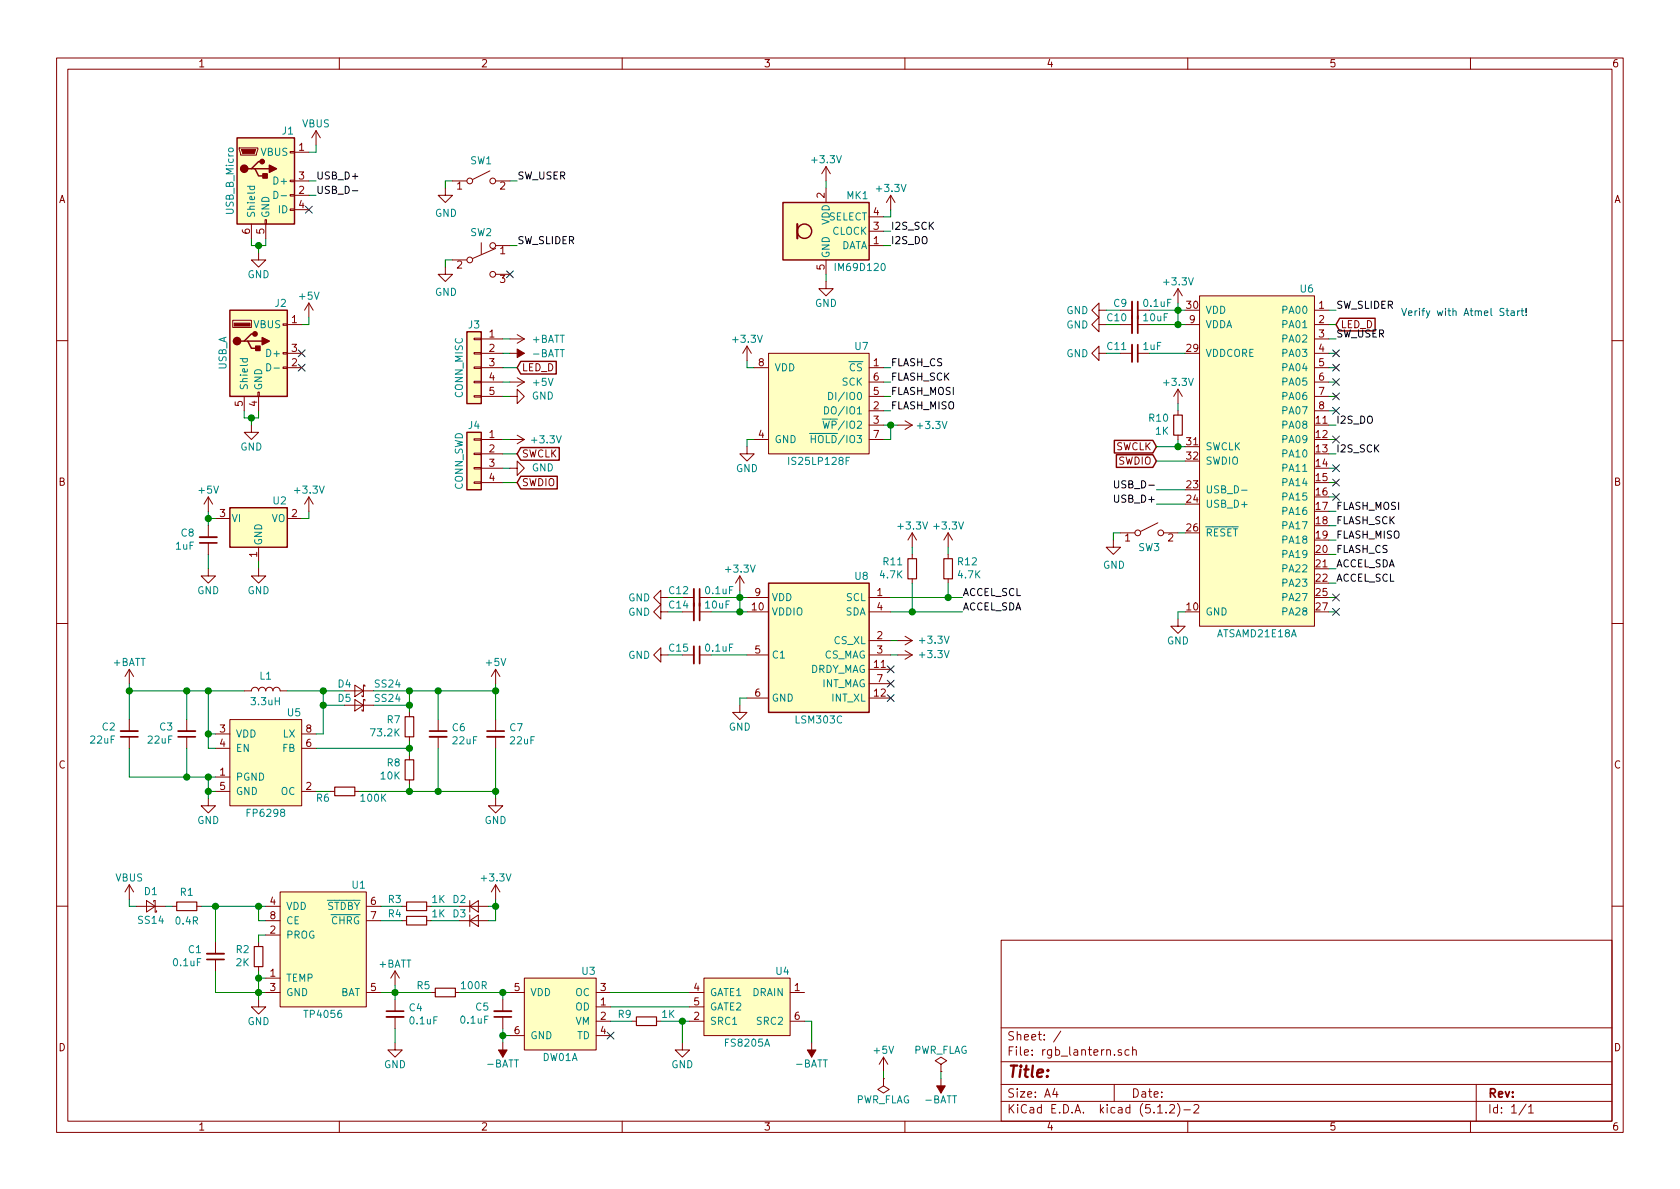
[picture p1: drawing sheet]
EESchema Schematic File Version 4
LIBS:rgb_lantern-cache
EELAYER 29 0
EELAYER END
$Descr A4 11693 8268
encoding utf-8
Sheet 1 1
Title ""
Date ""
Rev ""
Comp ""
Comment1 ""
Comment2 ""
Comment3 ""
Comment4 ""
$EndDescr
$Comp
L power:-BATT #PWR0121
U 1 1
P 6550 7500
F 0 "#PWR0121" H 6550 7350 50  0001 C CNN
F 1 "-BATT" H 6550 7650 50  0000 C CNN
F 2 "" H 6550 7500 50  0001 C CNN
F 3 "" H 6550 7500 50  0001 C CNN
	1    6550 7500
	-1   0    0    1   
$EndComp
Wire Wire Line
	6550 7500 6550 7450
$Comp
L power:PWR_FLAG #FLG0101
U 1 1
P 6550 7450
F 0 "#FLG0101" H 6550 7525 50  0001 C CNN
F 1 "PWR_FLAG" H 6550 7600 50  0000 C CNN
F 2 "" H 6550 7450 50  0001 C CNN
F 3 "~" H 6550 7450 50  0001 C CNN
	1    6550 7450
	1    0    0    -1  
$EndComp
$Comp
L power:+5V #PWR0122
U 1 1
P 6150 7450
F 0 "#PWR0122" H 6150 7300 50  0001 C CNN
F 1 "+5V" H 6150 7600 50  0000 C CNN
F 2 "" H 6150 7450 50  0001 C CNN
F 3 "" H 6150 7450 50  0001 C CNN
	1    6150 7450
	1    0    0    -1  
$EndComp
Wire Wire Line
	6150 7450 6150 7500
$Comp
L power:PWR_FLAG #FLG0102
U 1 1
P 6150 7500
F 0 "#FLG0102" H 6150 7575 50  0001 C CNN
F 1 "PWR_FLAG" H 6150 7650 50  0000 C CNN
F 2 "" H 6150 7500 50  0001 C CNN
F 3 "~" H 6150 7500 50  0001 C CNN
	1    6150 7500
	-1   0    0    1   
$EndComp
$Comp
L Battery_Management_Extra:FP6298 U5
U 1 1
P 1850 5300
F 0 "U5" H 2100 5650 50  0000 R CNN
F 1 "FP6298" H 1850 4950 50  0000 C CNN
F 2 "Package_SO_Extra:SOP-8-1EP_3.76x4.96mm_P1.27mm_EP2.97x2.18mm" H 1850 4850 50  0001 C CNN
F 3 "https://datasheet.lcsc.com/szlcsc/Feeling-Tech-FP6298XR-G1_C88319.pdf" H 2600 4400 50  0001 C CNN
	1    1850 5300
	1    0    0    -1  
$EndComp
Wire Wire Line
	1500 5100 1450 5100
$Comp
L power:+BATT #PWR0116
U 1 1
P 900 4750
F 0 "#PWR0116" H 900 4600 50  0001 C CNN
F 1 "+BATT" H 900 4900 50  0000 C CNN
F 2 "" H 900 4750 50  0001 C CNN
F 3 "" H 900 4750 50  0001 C CNN
	1    900  4750
	1    0    0    -1  
$EndComp
Wire Wire Line
	1500 5200 1450 5200
Wire Wire Line
	1450 5200 1450 5100
Connection ~ 1450 5100
Wire Wire Line
	2200 5500 2300 5500
$Comp
L Device:R_Small R6
U 1 1
P 2400 5500
F 0 "R6" V 2350 5400 50  0000 R CNN
F 1 "100K" V 2350 5600 50  0000 L CNN
F 2 "Resistor_SMD:R_0603_1608Metric" H 2400 5500 50  0001 C CNN
F 3 "~" H 2400 5500 50  0001 C CNN
	1    2400 5500
	0    1    -1   0   
$EndComp
Wire Wire Line
	3450 5500 3450 5550
$Comp
L power:GND #PWR0117
U 1 1
P 3450 5550
F 0 "#PWR0117" H 3450 5300 50  0001 C CNN
F 1 "GND" H 3450 5400 50  0000 C CNN
F 2 "" H 3450 5550 50  0001 C CNN
F 3 "" H 3450 5550 50  0001 C CNN
	1    3450 5550
	1    0    0    -1  
$EndComp
Wire Wire Line
	1450 4800 1450 5100
Wire Wire Line
	2200 5100 2250 5100
Wire Wire Line
	2250 5100 2250 4900
$Comp
L Device:L L1
U 1 1
P 1850 4800
F 0 "L1" V 1950 4800 50  0000 C CNN
F 1 "3.3uH" V 1800 4800 50  0000 C BNN
F 2 "Inductor_SMD:L_Bourns-SRN6028" H 1850 4800 50  0001 C CNN
F 3 "~" H 1850 4800 50  0001 C CNN
	1    1850 4800
	0    -1   -1   0   
$EndComp
Wire Wire Line
	1450 4800 1700 4800
Wire Wire Line
	2000 4800 2250 4800
Wire Wire Line
	1450 4800 1300 4800
Wire Wire Line
	900  4800 900  4750
Connection ~ 1450 4800
Wire Wire Line
	900  4800 900  5000
Connection ~ 900  4800
$Comp
L Device:C_Small C2
U 1 1
P 900 5100
F 0 "C2" H 809 5054 50  0000 R CNN
F 1 "22uF" H 809 5145 50  0000 R CNN
F 2 "Capacitor_SMD:C_0603_1608Metric" H 900 5100 50  0001 C CNN
F 3 "~" H 900 5100 50  0001 C CNN
	1    900  5100
	1    0    0    1   
$EndComp
$Comp
L Device:C_Small C3
U 1 1
P 1300 5100
F 0 "C3" H 1209 5054 50  0000 R CNN
F 1 "22uF" H 1209 5145 50  0000 R CNN
F 2 "Capacitor_SMD:C_0603_1608Metric" H 1300 5100 50  0001 C CNN
F 3 "~" H 1300 5100 50  0001 C CNN
	1    1300 5100
	1    0    0    1   
$EndComp
Wire Wire Line
	1300 5000 1300 4800
Connection ~ 1300 4800
Wire Wire Line
	1300 4800 900  4800
Wire Wire Line
	2250 4800 2400 4800
Connection ~ 2250 4800
$Comp
L Device:D_Schottky_Small D4
U 1 1
P 2500 4800
F 0 "D4" H 2550 4850 50  0000 L CNN
F 1 "SS24" H 2400 4850 50  0000 R CNN
F 2 "Diode_SMD:D_SMA" V 2500 4800 50  0001 C CNN
F 3 "~" V 2500 4800 50  0001 C CNN
	1    2500 4800
	-1   0    0    -1  
$EndComp
Wire Wire Line
	2400 4900 2250 4900
Connection ~ 2250 4900
Wire Wire Line
	2250 4900 2250 4800
Wire Wire Line
	2600 4800 2850 4800
Wire Wire Line
	2600 4900 2850 4900
Wire Wire Line
	2850 4800 2850 4900
Wire Wire Line
	2850 4900 2850 4950
Connection ~ 2850 4900
$Comp
L Device:R_Small R7
U 1 1
P 2850 5050
F 0 "R7" H 2792 5004 50  0000 R CNN
F 1 "73.2K" H 2792 5095 50  0000 R CNN
F 2 "Resistor_SMD:R_0603_1608Metric" H 2850 5050 50  0001 C CNN
F 3 "~" H 2850 5050 50  0001 C CNN
	1    2850 5050
	1    0    0    1   
$EndComp
Wire Wire Line
	2850 5150 2850 5200
$Comp
L Device:R_Small R8
U 1 1
P 2850 5350
F 0 "R8" H 2792 5304 50  0000 R CNN
F 1 "10K" H 2792 5395 50  0000 R CNN
F 2 "Resistor_SMD:R_0603_1608Metric" H 2850 5350 50  0001 C CNN
F 3 "~" H 2850 5350 50  0001 C CNN
	1    2850 5350
	1    0    0    1   
$EndComp
Wire Wire Line
	2850 5450 2850 5500
Wire Wire Line
	2850 5200 2200 5200
Connection ~ 2850 5200
Wire Wire Line
	2850 5200 2850 5250
Connection ~ 1300 5400
Wire Wire Line
	900  5400 1300 5400
Connection ~ 1450 5400
Wire Wire Line
	1300 5400 1450 5400
$Comp
L power:GND #PWR0118
U 1 1
P 1450 5550
F 0 "#PWR0118" H 1450 5300 50  0001 C CNN
F 1 "GND" H 1450 5400 50  0000 C CNN
F 2 "" H 1450 5550 50  0001 C CNN
F 3 "" H 1450 5550 50  0001 C CNN
	1    1450 5550
	1    0    0    -1  
$EndComp
Connection ~ 1450 5500
Wire Wire Line
	1450 5500 1450 5550
Wire Wire Line
	1450 5500 1500 5500
Wire Wire Line
	1450 5400 1450 5500
Wire Wire Line
	1500 5400 1450 5400
Wire Wire Line
	1300 5200 1300 5400
Wire Wire Line
	900  5200 900  5400
Connection ~ 2850 5500
Wire Wire Line
	2500 5500 2850 5500
Wire Wire Line
	2850 4800 3050 4800
Connection ~ 2850 4800
$Comp
L Device:C_Small C6
U 1 1
P 3050 5100
F 0 "C6" H 3142 5146 50  0000 L CNN
F 1 "22uF" H 3142 5055 50  0000 L CNN
F 2 "Capacitor_SMD:C_0603_1608Metric" H 3050 5100 50  0001 C CNN
F 3 "~" H 3050 5100 50  0001 C CNN
	1    3050 5100
	1    0    0    -1  
$EndComp
$Comp
L Device:C_Small C7
U 1 1
P 3450 5100
F 0 "C7" H 3542 5146 50  0000 L CNN
F 1 "22uF" H 3542 5055 50  0000 L CNN
F 2 "Capacitor_SMD:C_0603_1608Metric" H 3450 5100 50  0001 C CNN
F 3 "~" H 3450 5100 50  0001 C CNN
	1    3450 5100
	1    0    0    -1  
$EndComp
Wire Wire Line
	3050 4800 3050 5000
Wire Wire Line
	3050 4800 3450 4800
Wire Wire Line
	3450 4800 3450 5000
Connection ~ 3050 4800
Wire Wire Line
	3050 5200 3050 5500
Wire Wire Line
	3050 5500 2850 5500
Wire Wire Line
	3450 5200 3450 5500
Wire Wire Line
	3450 5500 3050 5500
Connection ~ 3050 5500
Wire Wire Line
	3450 4800 3450 4750
Connection ~ 3450 4800
$Comp
L power:+5V #PWR0119
U 1 1
P 3450 4750
F 0 "#PWR0119" H 3450 4600 50  0001 C CNN
F 1 "+5V" H 3450 4900 50  0000 C CNN
F 2 "" H 3450 4750 50  0001 C CNN
F 3 "" H 3450 4750 50  0001 C CNN
	1    3450 4750
	1    0    0    -1  
$EndComp
$Comp
L Device:D_Schottky_Small D5
U 1 1
P 2500 4900
F 0 "D5" H 2550 4950 50  0000 L CNN
F 1 "SS24" H 2400 4950 50  0000 R CNN
F 2 "Diode_SMD:D_SMA" V 2500 4900 50  0001 C CNN
F 3 "~" V 2500 4900 50  0001 C CNN
	1    2500 4900
	-1   0    0    -1  
$EndComp
Connection ~ 3450 5500
Wire Wire Line
	5650 7100 5650 7250
$Comp
L power:-BATT #PWR0115
U 1 1
P 5650 7250
F 0 "#PWR0115" H 5650 7100 50  0001 C CNN
F 1 "-BATT" H 5650 7400 50  0000 C CNN
F 2 "" H 5650 7250 50  0001 C CNN
F 3 "" H 5650 7250 50  0001 C CNN
	1    5650 7250
	-1   0    0    1   
$EndComp
Wire Wire Line
	5600 7100 5650 7100
$Comp
L power:GND #PWR0114
U 1 1
P 4750 7250
F 0 "#PWR0114" H 4750 7000 50  0001 C CNN
F 1 "GND" H 4750 7100 50  0000 C CNN
F 2 "" H 4750 7250 50  0001 C CNN
F 3 "" H 4750 7250 50  0001 C CNN
	1    4750 7250
	1    0    0    -1  
$EndComp
Wire Wire Line
	4750 7100 4800 7100
Connection ~ 4750 7100
Wire Wire Line
	4750 7100 4750 7250
$Comp
L Battery_Management_Extra:DW01A U3
U 1 1
P 3900 7050
F 0 "U3" H 4150 7350 50  0000 R CNN
F 1 "DW01A" H 3900 6750 50  0000 C CNN
F 2 "Package_TO_SOT_SMD:SOT-23-6" H 3900 7050 50  0001 C CNN
F 3 "https://datasheet.lcsc.com/szlcsc/1901091236_PUOLOP-DW01A_C351410.pdf" H 3900 7050 50  0001 C CNN
	1    3900 7050
	1    0    0    -1  
$EndComp
$Comp
L Device:R_Small R5
U 1 1
P 3100 6900
F 0 "R5" V 3050 6800 50  0000 R CNN
F 1 "100R" V 3050 7000 50  0000 L CNN
F 2 "Resistor_SMD:R_0603_1608Metric" H 3100 6900 50  0001 C CNN
F 3 "~" H 3100 6900 50  0001 C CNN
	1    3100 6900
	0    1    1    0   
$EndComp
Wire Wire Line
	3200 6900 3500 6900
Wire Wire Line
	3500 6900 3500 6950
Connection ~ 3500 6900
Wire Wire Line
	3500 6900 3550 6900
Wire Wire Line
	3550 7200 3500 7200
Wire Wire Line
	3500 7200 3500 7250
$Comp
L power:-BATT #PWR0113
U 1 1
P 3500 7250
F 0 "#PWR0113" H 3500 7100 50  0001 C CNN
F 1 "-BATT" H 3500 7400 50  0000 C CNN
F 2 "" H 3500 7250 50  0001 C CNN
F 3 "" H 3500 7250 50  0001 C CNN
	1    3500 7250
	-1   0    0    1   
$EndComp
Wire Wire Line
	3500 7200 3500 7150
Connection ~ 3500 7200
$Comp
L Device:C_Small C5
U 1 1
P 3500 7050
F 0 "C5" H 3409 7004 50  0000 R CNN
F 1 "0.1uF" H 3409 7095 50  0000 R CNN
F 2 "Capacitor_SMD:C_0603_1608Metric" H 3500 7050 50  0001 C CNN
F 3 "~" H 3500 7050 50  0001 C CNN
	1    3500 7050
	1    0    0    1   
$EndComp
$Comp
L Device:R_Small R9
U 1 1
P 4500 7100
F 0 "R9" V 4450 7000 50  0000 R CNN
F 1 "1K" V 4450 7200 50  0000 L CNN
F 2 "Resistor_SMD:R_0603_1608Metric" H 4500 7100 50  0001 C CNN
F 3 "~" H 4500 7100 50  0001 C CNN
	1    4500 7100
	0    1    1    0   
$EndComp
Wire Wire Line
	4250 7100 4400 7100
Wire Wire Line
	4600 7100 4750 7100
NoConn ~ 4250 7200
Wire Wire Line
	4250 6900 4800 6900
Wire Wire Line
	4250 7000 4800 7000
Wire Wire Line
	2750 6900 3000 6900
$Comp
L power:GND #PWR0112
U 1 1
P 2750 7250
F 0 "#PWR0112" H 2750 7000 50  0001 C CNN
F 1 "GND" H 2750 7100 50  0000 C CNN
F 2 "" H 2750 7250 50  0001 C CNN
F 3 "" H 2750 7250 50  0001 C CNN
	1    2750 7250
	1    0    0    -1  
$EndComp
Wire Wire Line
	2750 7150 2750 7250
$Comp
L Device:C_Small C4
U 1 1
P 2750 7050
F 0 "C4" H 2842 7096 50  0000 L CNN
F 1 "0.1uF" H 2842 7005 50  0000 L CNN
F 2 "Capacitor_SMD:C_0603_1608Metric" H 2750 7050 50  0001 C CNN
F 3 "~" H 2750 7050 50  0001 C CNN
	1    2750 7050
	1    0    0    -1  
$EndComp
Wire Wire Line
	2750 6900 2750 6950
Wire Wire Line
	1500 6900 1500 6750
Wire Wire Line
	1800 6900 1500 6900
Wire Wire Line
	1500 6300 1500 6550
$Comp
L Device:C_Small C1
U 1 1
P 1500 6650
F 0 "C1" H 1409 6604 50  0000 R CNN
F 1 "0.1uF" H 1409 6695 50  0000 R CNN
F 2 "Capacitor_SMD:C_0603_1608Metric" H 1500 6650 50  0001 C CNN
F 3 "~" H 1500 6650 50  0001 C CNN
	1    1500 6650
	1    0    0    1   
$EndComp
Wire Wire Line
	1500 6300 1400 6300
Connection ~ 1500 6300
$Comp
L power:+BATT #PWR0111
U 1 1
P 2750 6850
F 0 "#PWR0111" H 2750 6700 50  0001 C CNN
F 1 "+BATT" H 2750 7000 50  0000 C CNN
F 2 "" H 2750 6850 50  0001 C CNN
F 3 "" H 2750 6850 50  0001 C CNN
	1    2750 6850
	1    0    0    -1  
$EndComp
Connection ~ 2750 6900
Wire Wire Line
	2750 6900 2750 6850
Wire Wire Line
	2650 6900 2750 6900
$Comp
L Device:R_Small R3
U 1 1
P 2900 6300
F 0 "R3" V 2850 6200 50  0000 R CNN
F 1 "1K" V 2850 6400 50  0000 L CNN
F 2 "Resistor_SMD:R_0603_1608Metric" H 2900 6300 50  0001 C CNN
F 3 "~" H 2900 6300 50  0001 C CNN
	1    2900 6300
	0    1    1    0   
$EndComp
$Comp
L Device:R_Small R4
U 1 1
P 2900 6400
F 0 "R4" V 2850 6300 50  0000 R CNN
F 1 "1K" V 2850 6500 50  0000 L CNN
F 2 "Resistor_SMD:R_0603_1608Metric" H 2900 6400 50  0001 C CNN
F 3 "~" H 2900 6400 50  0001 C CNN
	1    2900 6400
	0    1    1    0   
$EndComp
Wire Wire Line
	3000 6400 3200 6400
$Comp
L Device:D_Small D3
U 1 1
P 3300 6400
F 0 "D3" H 3250 6450 50  0000 R CNN
F 1 "D_CHRG" H 3300 6514 50  0001 C CNN
F 2 "LED_SMD:LED_0603_1608Metric" V 3300 6400 50  0001 C CNN
F 3 "~" V 3300 6400 50  0001 C CNN
	1    3300 6400
	1    0    0    -1  
$EndComp
Wire Wire Line
	3000 6300 3200 6300
$Comp
L Device:D_Small D2
U 1 1
P 3300 6300
F 0 "D2" H 3250 6350 50  0000 R CNN
F 1 "D_STDBY" H 3300 6414 50  0001 C CNN
F 2 "LED_SMD:LED_0603_1608Metric" V 3300 6300 50  0001 C CNN
F 3 "~" V 3300 6300 50  0001 C CNN
	1    3300 6300
	1    0    0    -1  
$EndComp
Wire Wire Line
	3400 6400 3450 6400
Wire Wire Line
	3450 6400 3450 6300
Wire Wire Line
	3400 6300 3450 6300
Connection ~ 3450 6300
Wire Wire Line
	3450 6300 3450 6250
Wire Wire Line
	2650 6300 2800 6300
Wire Wire Line
	2650 6400 2800 6400
Wire Wire Line
	900  6250 900  6300
Wire Wire Line
	950  6300 900  6300
$Comp
L Device:R_Small R1
U 1 1
P 1300 6300
F 0 "R1" V 1200 6300 50  0000 C CNN
F 1 "0.4R" V 1400 6300 50  0000 C CNN
F 2 "Resistor_SMD:R_0603_1608Metric" H 1300 6300 50  0001 C CNN
F 3 "~" H 1300 6300 50  0001 C CNN
	1    1300 6300
	0    1    1    0   
$EndComp
Wire Wire Line
	1150 6300 1200 6300
$Comp
L Device:D_Schottky_Small D1
U 1 1
P 1050 6300
F 0 "D1" H 1050 6200 50  0000 C CNN
F 1 "SS14" H 1050 6400 50  0000 C CNN
F 2 "Diode_SMD:D_SMA" V 1050 6300 50  0001 C CNN
F 3 "~" V 1050 6300 50  0001 C CNN
	1    1050 6300
	-1   0    0    1   
$EndComp
Connection ~ 1800 6300
Wire Wire Line
	1800 6300 1500 6300
$Comp
L power:VBUS #PWR0109
U 1 1
P 900 6250
F 0 "#PWR0109" H 900 6100 50  0001 C CNN
F 1 "VBUS" H 900 6400 50  0000 C CNN
F 2 "" H 900 6250 50  0001 C CNN
F 3 "" H 900 6250 50  0001 C CNN
	1    900  6250
	1    0    0    -1  
$EndComp
$Comp
L Device:R_Small R2
U 1 1
P 1800 6650
F 0 "R2" H 1741 6604 50  0000 R CNN
F 1 "2K" H 1741 6695 50  0000 R CNN
F 2 "Resistor_SMD:R_0603_1608Metric" H 1800 6650 50  0001 C CNN
F 3 "~" H 1800 6650 50  0001 C CNN
	1    1800 6650
	1    0    0    1   
$EndComp
Connection ~ 1800 6800
Wire Wire Line
	1800 6800 1800 6750
$Comp
L power:GND #PWR0107
U 1 1
P 1800 6950
F 0 "#PWR0107" H 1800 6700 50  0001 C CNN
F 1 "GND" H 1800 6800 50  0000 C CNN
F 2 "" H 1800 6950 50  0001 C CNN
F 3 "" H 1800 6950 50  0001 C CNN
	1    1800 6950
	1    0    0    -1  
$EndComp
Connection ~ 1800 6900
Wire Wire Line
	1800 6800 1800 6900
Wire Wire Line
	1850 6800 1800 6800
Wire Wire Line
	1800 6900 1800 6950
Wire Wire Line
	1850 6900 1800 6900
Wire Wire Line
	1800 6500 1800 6550
Wire Wire Line
	1850 6500 1800 6500
Wire Wire Line
	1800 6300 1800 6400
Wire Wire Line
	1850 6300 1800 6300
Wire Wire Line
	1800 6400 1850 6400
$Comp
L Transistor_FET_Extra:FS8205A U4
U 1 1
P 5200 7000
F 0 "U4" H 5500 7250 50  0000 R CNN
F 1 "FS8205A" H 5200 6750 50  0000 C CNN
F 2 "Package_SO:TSSOP-8_4.4x3mm_P0.65mm" H 5200 6650 50  0001 C CNN
F 3 "https://datasheet.lcsc.com/szlcsc/Fortune-Semicon-8205A_C14212.pdf" H 5250 6650 50  0001 C CNN
	1    5200 7000
	1    0    0    -1  
$EndComp
$Comp
L Battery_Management_Extra:TP4056 U1
U 1 1
P 2250 6650
F 0 "U1" H 2550 7150 50  0000 R CNN
F 1 "TP4056" H 2250 6250 50  0000 C CNN
F 2 "Package_SO_Extra:SOP-8-1EP_3.76x4.96mm_P1.27mm_EP2.97x2.18mm" H 2250 6150 50  0001 C CNN
F 3 "https://dlnmh9ip6v2uc.cloudfront.net/datasheets/Prototyping/TP4056.pdf" H 2250 6650 50  0001 C CNN
	1    2250 6650
	1    0    0    -1  
$EndComp
$Comp
L Regulator_Linear:MCP1700-3302E_SOT23 U2
U 1 1
P 1800 3600
F 0 "U2" H 2000 3725 50  0000 R CNN
F 1 "MCP1700-3302E_SOT23" H 1800 3751 50  0001 C CNN
F 2 "Package_TO_SOT_SMD:SOT-23" H 1800 3825 50  0001 C CNN
F 3 "http://ww1.microchip.com/downloads/en/DeviceDoc/20001826D.pdf" H 1800 3600 50  0001 C CNN
	1    1800 3600
	1    0    0    -1  
$EndComp
Wire Wire Line
	2100 3600 2150 3600
Wire Wire Line
	2150 3600 2150 3550
Wire Wire Line
	1500 3600 1450 3600
Wire Wire Line
	1450 3600 1450 3550
Wire Wire Line
	1800 3900 1800 3950
$Comp
L power:GND #PWR0135
U 1 1
P 1800 3950
F 0 "#PWR0135" H 1800 3700 50  0001 C CNN
F 1 "GND" H 1800 3800 50  0000 C CNN
F 2 "" H 1800 3950 50  0001 C CNN
F 3 "" H 1800 3950 50  0001 C CNN
	1    1800 3950
	1    0    0    -1  
$EndComp
Connection ~ 1450 3600
Wire Wire Line
	1450 3600 1450 3650
$Comp
L power:+3.3V #PWR0136
U 1 1
P 2150 3550
F 0 "#PWR0136" H 2150 3400 50  0001 C CNN
F 1 "+3.3V" H 2150 3700 50  0000 C CNN
F 2 "" H 2150 3550 50  0001 C CNN
F 3 "" H 2150 3550 50  0001 C CNN
	1    2150 3550
	1    0    0    -1  
$EndComp
$Comp
L power:GND #PWR0137
U 1 1
P 1450 3950
F 0 "#PWR0137" H 1450 3700 50  0001 C CNN
F 1 "GND" H 1450 3800 50  0000 C CNN
F 2 "" H 1450 3950 50  0001 C CNN
F 3 "" H 1450 3950 50  0001 C CNN
	1    1450 3950
	1    0    0    -1  
$EndComp
Wire Wire Line
	1450 3850 1450 3950
$Comp
L Device:C_Small C8
U 1 1
P 1450 3750
F 0 "C8" H 1358 3704 50  0000 R CNN
F 1 "1uF" H 1358 3795 50  0000 R CNN
F 2 "Capacitor_SMD:C_0603_1608Metric" H 1450 3750 50  0001 C CNN
F 3 "~" H 1450 3750 50  0001 C CNN
	1    1450 3750
	1    0    0    1   
$EndComp
$Comp
L power:+5V #PWR0138
U 1 1
P 1450 3550
F 0 "#PWR0138" H 1450 3400 50  0001 C CNN
F 1 "+5V" H 1450 3700 50  0000 C CNN
F 2 "" H 1450 3550 50  0001 C CNN
F 3 "" H 1450 3550 50  0001 C CNN
	1    1450 3550
	1    0    0    -1  
$EndComp
Text GLabel 9300 2250 2    50   Input ~ 0
LED_D
Text GLabel 8050 3200 0    50   Input ~ 0
SWDIO
Text GLabel 8050 3100 0    50   Input ~ 0
SWCLK
$Comp
L Connector_Generic:Conn_01x04 J4
U 1 1
P 3300 3150
F 0 "J4" H 3300 3350 50  0000 C CNN
F 1 "CONN_SWD" V 3400 3100 50  0000 C CNN
F 2 "Connector_PinSocket_2.54mm:PinSocket_1x04_P2.54mm_Vertical" H 3300 3150 50  0001 C CNN
F 3 "~" H 3300 3150 50  0001 C CNN
	1    3300 3150
	-1   0    0    -1  
$EndComp
Wire Wire Line
	3600 3350 3500 3350
Wire Wire Line
	3550 3250 3500 3250
Wire Wire Line
	3600 3150 3500 3150
Wire Wire Line
	3550 3050 3500 3050
Text GLabel 3600 3350 2    50   Input ~ 0
SWDIO
$Comp
L power:+3.3V #PWR0140
U 1 1
P 3550 3050
F 0 "#PWR0140" H 3550 2900 50  0001 C CNN
F 1 "+3.3V" V 3550 3300 50  0000 C CNN
F 2 "" H 3550 3050 50  0001 C CNN
F 3 "" H 3550 3050 50  0001 C CNN
	1    3550 3050
	0    1    1    0   
$EndComp
Text GLabel 3600 3150 2    50   Input ~ 0
SWCLK
$Comp
L power:GND #PWR0139
U 1 1
P 3550 3250
F 0 "#PWR0139" H 3550 3000 50  0001 C CNN
F 1 "GND" V 3550 3100 50  0000 R CNN
F 2 "" H 3550 3250 50  0001 C CNN
F 3 "" H 3550 3250 50  0001 C CNN
	1    3550 3250
	0    -1   -1   0   
$EndComp
Wire Wire Line
	8050 3200 8250 3200
Wire Wire Line
	8050 3100 8200 3100
Text Label 9300 3150 0    50   ~ 0
I2S_SCK
Text Label 9300 2950 0    50   ~ 0
I2S_DO
Text Label 9300 2150 0    50   ~ 0
SW_SLIDER
Text Label 9300 2350 0    50   ~ 0
SW_USER
Text Label 3600 1700 0    50   ~ 0
SW_SLIDER
Text Label 3600 1250 0    50   ~ 0
SW_USER
Wire Wire Line
	3550 1700 3600 1700
Wire Wire Line
	3550 1250 3600 1250
NoConn ~ 3550 1900
$Comp
L power:GND #PWR?
U 1 1
P 3100 1850
AR Path="/5DA7549A/5DAFE61C" Ref="#PWR?"  Part="1" 
AR Path="/5DAFE61C" Ref="#PWR0134"  Part="1" 
F 0 "#PWR0134" H 3100 1600 50  0001 C CNN
F 1 "GND" H 3105 1677 50  0000 C CNN
F 2 "" H 3100 1850 50  0001 C CNN
F 3 "" H 3100 1850 50  0001 C CNN
	1    3100 1850
	1    0    0    -1  
$EndComp
$Comp
L power:GND #PWR?
U 1 1
P 3100 1300
AR Path="/5DA7549A/5DAFDED8" Ref="#PWR?"  Part="1" 
AR Path="/5DAFDED8" Ref="#PWR0133"  Part="1" 
F 0 "#PWR0133" H 3100 1050 50  0001 C CNN
F 1 "GND" H 3105 1127 50  0000 C CNN
F 2 "" H 3100 1300 50  0001 C CNN
F 3 "" H 3100 1300 50  0001 C CNN
	1    3100 1300
	1    0    0    -1  
$EndComp
Wire Wire Line
	3100 1250 3100 1300
Wire Wire Line
	3150 1250 3100 1250
Wire Wire Line
	3100 1800 3100 1850
Wire Wire Line
	3150 1800 3100 1800
Connection ~ 6200 2950
Wire Wire Line
	6200 2950 6250 2950
$Comp
L power:+3.3V #PWR0132
U 1 1
P 6250 2950
F 0 "#PWR0132" H 6250 2800 50  0001 C CNN
F 1 "+3.3V" V 6250 3300 50  0000 R CNN
F 2 "" H 6250 2950 50  0001 C CNN
F 3 "" H 6250 2950 50  0001 C CNN
	1    6250 2950
	0    1    1    0   
$EndComp
Wire Wire Line
	6150 3050 6200 3050
Wire Wire Line
	6200 3050 6200 2950
Wire Wire Line
	6150 2950 6200 2950
Wire Wire Line
	6150 2850 6200 2850
Wire Wire Line
	6150 2750 6200 2750
Wire Wire Line
	6150 2650 6200 2650
Wire Wire Line
	6150 2550 6200 2550
Wire Wire Line
	5200 3050 5200 3100
Wire Wire Line
	5250 3050 5200 3050
Wire Wire Line
	5200 2550 5200 2500
Wire Wire Line
	5250 2550 5200 2550
Text Label 6200 2850 0    50   ~ 0
FLASH_MISO
Text Label 6200 2550 0    50   ~ 0
FLASH_CS
Text Label 6200 2650 0    50   ~ 0
FLASH_SCK
Text Label 6200 2750 0    50   ~ 0
FLASH_MOSI
$Comp
L power:+3.3V #PWR0131
U 1 1
P 5200 2500
F 0 "#PWR0131" H 5200 2350 50  0001 C CNN
F 1 "+3.3V" H 5200 2650 50  0000 C CNN
F 2 "" H 5200 2500 50  0001 C CNN
F 3 "" H 5200 2500 50  0001 C CNN
	1    5200 2500
	1    0    0    -1  
$EndComp
$Comp
L power:GND #PWR0130
U 1 1
P 5200 3100
F 0 "#PWR0130" H 5200 2850 50  0001 C CNN
F 1 "GND" H 5200 2950 50  0000 C CNN
F 2 "" H 5200 3100 50  0001 C CNN
F 3 "" H 5200 3100 50  0001 C CNN
	1    5200 3100
	1    0    0    -1  
$EndComp
Wire Wire Line
	8050 3400 8250 3400
Wire Wire Line
	8050 3500 8250 3500
$Comp
L MCU_Microchip_SAMD_Extra:ATSAMD21E1xA U?
U 1 1
P 8750 3250
AR Path="/5DA7549A/5DAB5CAD" Ref="U?"  Part="1" 
AR Path="/5DAB5CAD" Ref="U6"  Part="1" 
F 0 "U6" H 9150 4500 50  0000 R CNN
F 1 "ATSAMD21E18A" H 8750 2100 50  0000 C CNN
F 2 "Package_DFN_QFN:QFN-32-1EP_5x5mm_P0.5mm_EP3.6x3.6mm" H 9600 1750 50  0001 C CNN
F 3 "" H 9600 1750 50  0001 C CNN
	1    8750 3250
	1    0    0    -1  
$EndComp
Wire Wire Line
	8200 3700 8250 3700
Text Label 9300 3750 0    50   ~ 0
FLASH_MISO
Text Label 9300 3850 0    50   ~ 0
FLASH_CS
Text Label 9300 3650 0    50   ~ 0
FLASH_SCK
Text Label 9300 3550 0    50   ~ 0
FLASH_MOSI
Text Label 8050 3500 2    50   ~ 0
USB_D+
Text Label 8050 3400 2    50   ~ 0
USB_D-
Wire Wire Line
	8200 2150 8000 2150
Connection ~ 8200 2250
Wire Wire Line
	8000 2250 8200 2250
$Comp
L power:GND #PWR?
U 1 1
P 7700 2250
AR Path="/5DA7549A/5DAB5C8B" Ref="#PWR?"  Part="1" 
AR Path="/5DAB5C8B" Ref="#PWR0129"  Part="1" 
F 0 "#PWR0129" H 7700 2000 50  0001 C CNN
F 1 "GND" V 7700 2050 50  0000 C CNN
F 2 "" H 7700 2250 50  0001 C CNN
F 3 "" H 7700 2250 50  0001 C CNN
	1    7700 2250
	0    1    1    0   
$EndComp
Wire Wire Line
	7800 2250 7700 2250
$Comp
L Device:C_Small C?
U 1 1
P 7900 2250
AR Path="/5DA7549A/5DAB5C84" Ref="C?"  Part="1" 
AR Path="/5DAB5C84" Ref="C10"  Part="1" 
F 0 "C10" V 7850 2200 50  0000 R CNN
F 1 "10uF" V 7850 2300 50  0000 L CNN
F 2 "Capacitor_SMD:C_0603_1608Metric" H 7900 2250 50  0001 C CNN
F 3 "~" H 7900 2250 50  0001 C CNN
	1    7900 2250
	0    1    1    0   
$EndComp
$Comp
L power:GND #PWR?
U 1 1
P 7700 2150
AR Path="/5DA7549A/5DAB5C7E" Ref="#PWR?"  Part="1" 
AR Path="/5DAB5C7E" Ref="#PWR0128"  Part="1" 
F 0 "#PWR0128" H 7700 1900 50  0001 C CNN
F 1 "GND" V 7700 1950 50  0000 C CNN
F 2 "" H 7700 2150 50  0001 C CNN
F 3 "" H 7700 2150 50  0001 C CNN
	1    7700 2150
	0    1    1    0   
$EndComp
Wire Wire Line
	7800 2150 7700 2150
$Comp
L Device:C_Small C?
U 1 1
P 7900 2150
AR Path="/5DA7549A/5DAB5C77" Ref="C?"  Part="1" 
AR Path="/5DAB5C77" Ref="C9"  Part="1" 
F 0 "C9" V 7850 2100 50  0000 R CNN
F 1 "0.1uF" V 7850 2200 50  0000 L CNN
F 2 "Capacitor_SMD:C_0603_1608Metric" H 7900 2150 50  0001 C CNN
F 3 "~" H 7900 2150 50  0001 C CNN
	1    7900 2150
	0    1    1    0   
$EndComp
$Comp
L power:GND #PWR?
U 1 1
P 7700 2450
AR Path="/5DA7549A/5DAB5C71" Ref="#PWR?"  Part="1" 
AR Path="/5DAB5C71" Ref="#PWR0127"  Part="1" 
F 0 "#PWR0127" H 7700 2200 50  0001 C CNN
F 1 "GND" V 7700 2250 50  0000 C CNN
F 2 "" H 7700 2450 50  0001 C CNN
F 3 "" H 7700 2450 50  0001 C CNN
	1    7700 2450
	0    1    1    0   
$EndComp
Wire Wire Line
	7800 2450 7700 2450
$Comp
L Device:C_Small C?
U 1 1
P 7900 2450
AR Path="/5DA7549A/5DAB5C6A" Ref="C?"  Part="1" 
AR Path="/5DAB5C6A" Ref="C11"  Part="1" 
F 0 "C11" V 7850 2400 50  0000 R CNN
F 1 "1uF" V 7850 2500 50  0000 L CNN
F 2 "Capacitor_SMD:C_0603_1608Metric" H 7900 2450 50  0001 C CNN
F 3 "~" H 7900 2450 50  0001 C CNN
	1    7900 2450
	0    1    1    0   
$EndComp
$Comp
L power:+3.3V #PWR?
U 1 1
P 8200 2100
AR Path="/5DA7549A/5DAB5C58" Ref="#PWR?"  Part="1" 
AR Path="/5DAB5C58" Ref="#PWR0126"  Part="1" 
F 0 "#PWR0126" H 8200 1950 50  0001 C CNN
F 1 "+3.3V" H 8200 2250 50  0000 C CNN
F 2 "" H 8200 2100 50  0001 C CNN
F 3 "" H 8200 2100 50  0001 C CNN
	1    8200 2100
	1    0    0    -1  
$EndComp
$Comp
L power:+3.3V #PWR?
U 1 1
P 8200 2800
AR Path="/5DA7549A/5DAB5C52" Ref="#PWR?"  Part="1" 
AR Path="/5DAB5C52" Ref="#PWR0125"  Part="1" 
F 0 "#PWR0125" H 8200 2650 50  0001 C CNN
F 1 "+3.3V" H 8200 2950 50  0000 C CNN
F 2 "" H 8200 2800 50  0001 C CNN
F 3 "" H 8200 2800 50  0001 C CNN
	1    8200 2800
	1    0    0    -1  
$EndComp
Wire Wire Line
	8200 2850 8200 2800
Connection ~ 8200 3100
Wire Wire Line
	8200 3100 8200 3050
$Comp
L Device:R_Small R?
U 1 1
P 8200 2950
AR Path="/5DA7549A/5DAB5C48" Ref="R?"  Part="1" 
AR Path="/5DAB5C48" Ref="R10"  Part="1" 
F 0 "R10" H 8141 2904 50  0000 R CNN
F 1 "1K" H 8141 2995 50  0000 R CNN
F 2 "Resistor_SMD:R_0603_1608Metric" H 8200 2950 50  0001 C CNN
F 3 "~" H 8200 2950 50  0001 C CNN
	1    8200 2950
	1    0    0    1   
$EndComp
Wire Wire Line
	9250 4250 9300 4250
Wire Wire Line
	9250 4150 9300 4150
Wire Wire Line
	9250 4050 9300 4050
Wire Wire Line
	9250 3950 9300 3950
Wire Wire Line
	9250 3850 9300 3850
Wire Wire Line
	9250 3750 9300 3750
Wire Wire Line
	9250 3650 9300 3650
Wire Wire Line
	9250 3550 9300 3550
Wire Wire Line
	9250 3450 9300 3450
Wire Wire Line
	9250 3350 9300 3350
Wire Wire Line
	9250 3250 9300 3250
Wire Wire Line
	9250 3150 9300 3150
Wire Wire Line
	9250 3050 9300 3050
Wire Wire Line
	9250 2950 9300 2950
Wire Wire Line
	9250 2850 9300 2850
Wire Wire Line
	9250 2650 9300 2650
Wire Wire Line
	9250 2550 9300 2550
Wire Wire Line
	9250 2450 9300 2450
Wire Wire Line
	9250 2250 9300 2250
Wire Wire Line
	9250 2150 9300 2150
Wire Wire Line
	8250 3100 8200 3100
Wire Wire Line
	8250 2450 8000 2450
Connection ~ 8200 2150
Wire Wire Line
	8200 2250 8200 2150
Wire Wire Line
	8250 2250 8200 2250
Wire Wire Line
	8200 2150 8200 2100
Wire Wire Line
	8250 2150 8200 2150
$Comp
L power:GND #PWR?
U 1 1
P 8200 4300
AR Path="/5DA7549A/5DAB5C24" Ref="#PWR?"  Part="1" 
AR Path="/5DAB5C24" Ref="#PWR0124"  Part="1" 
F 0 "#PWR0124" H 8200 4050 50  0001 C CNN
F 1 "GND" H 8200 4150 50  0000 C CNN
F 2 "" H 8200 4300 50  0001 C CNN
F 3 "" H 8200 4300 50  0001 C CNN
	1    8200 4300
	1    0    0    -1  
$EndComp
Wire Wire Line
	8200 4250 8200 4300
Wire Wire Line
	8250 4250 8200 4250
$Comp
L power:GND #PWR?
U 1 1
P 7750 3750
AR Path="/5DA7549A/5DAB5C1C" Ref="#PWR?"  Part="1" 
AR Path="/5DAB5C1C" Ref="#PWR0123"  Part="1" 
F 0 "#PWR0123" H 7750 3500 50  0001 C CNN
F 1 "GND" H 7755 3577 50  0000 C CNN
F 2 "" H 7750 3750 50  0001 C CNN
F 3 "" H 7750 3750 50  0001 C CNN
	1    7750 3750
	1    0    0    -1  
$EndComp
Wire Wire Line
	7750 3700 7750 3750
Wire Wire Line
	7800 3700 7750 3700
$Comp
L Switch:SW_SPST SW?
U 1 1
P 8000 3700
AR Path="/5DA7549A/5DAB5C14" Ref="SW?"  Part="1" 
AR Path="/5DAB5C14" Ref="SW3"  Part="1" 
F 0 "SW3" H 8000 3600 50  0000 C CNN
F 1 "SW_RESET" H 8000 3844 50  0001 C CNN
F 2 "Button_Switch_SMD:SW_SPST_B3U-1000P" H 8000 3700 50  0001 C CNN
F 3 "~" H 8000 3700 50  0001 C CNN
	1    8000 3700
	1    0    0    -1  
$EndComp
$Comp
L power:+5V #PWR0120
U 1 1
P 2150 2200
F 0 "#PWR0120" H 2150 2050 50  0001 C CNN
F 1 "+5V" H 2150 2350 50  0000 C CNN
F 2 "" H 2150 2200 50  0001 C CNN
F 3 "" H 2150 2200 50  0001 C CNN
	1    2150 2200
	1    0    0    -1  
$EndComp
$Comp
L power:VBUS #PWR0108
U 1 1
P 2200 1000
F 0 "#PWR0108" H 2200 850 50  0001 C CNN
F 1 "VBUS" H 2200 1150 50  0000 C CNN
F 2 "" H 2200 1000 50  0001 C CNN
F 3 "" H 2200 1000 50  0001 C CNN
	1    2200 1000
	1    0    0    -1  
$EndComp
Wire Wire Line
	2200 1050 2200 1000
Text Label 2200 1350 0    50   ~ 0
USB_D-
Text Label 2200 1250 0    50   ~ 0
USB_D+
Wire Wire Line
	2150 1050 2200 1050
Wire Wire Line
	2150 1350 2200 1350
Wire Wire Line
	2150 1250 2200 1250
Wire Wire Line
	2150 2250 2150 2200
Wire Wire Line
	2100 2250 2150 2250
$Comp
L power:GND #PWR0106
U 1 1
P 1750 2950
F 0 "#PWR0106" H 1750 2700 50  0001 C CNN
F 1 "GND" H 1750 2800 50  0000 C CNN
F 2 "" H 1750 2950 50  0001 C CNN
F 3 "" H 1750 2950 50  0001 C CNN
	1    1750 2950
	1    0    0    -1  
$EndComp
$Comp
L power:GND #PWR0105
U 1 1
P 1800 1750
F 0 "#PWR0105" H 1800 1500 50  0001 C CNN
F 1 "GND" H 1800 1600 50  0000 C CNN
F 2 "" H 1800 1750 50  0001 C CNN
F 3 "" H 1800 1750 50  0001 C CNN
	1    1800 1750
	1    0    0    -1  
$EndComp
Wire Wire Line
	1800 1700 1850 1700
Connection ~ 1800 1700
Wire Wire Line
	1800 1700 1800 1750
Wire Wire Line
	1850 1700 1850 1650
Wire Wire Line
	1750 1700 1800 1700
Wire Wire Line
	1750 1650 1750 1700
Wire Wire Line
	1750 2900 1800 2900
Connection ~ 1750 2900
Wire Wire Line
	1750 2900 1750 2950
Wire Wire Line
	1800 2900 1800 2850
Wire Wire Line
	1700 2900 1750 2900
Wire Wire Line
	1700 2850 1700 2900
$Comp
L Connector_Generic:Conn_01x05 J3
U 1 1
P 3300 2550
F 0 "J3" H 3300 2850 50  0000 C CNN
F 1 "CONN_MISC" V 3400 2550 50  0000 C CNN
F 2 "Connector_PinSocket_2.54mm:PinSocket_1x05_P2.54mm_Vertical" H 3300 2550 50  0001 C CNN
F 3 "~" H 3300 2550 50  0001 C CNN
	1    3300 2550
	-1   0    0    -1  
$EndComp
$Comp
L power:-BATT #PWR0104
U 1 1
P 3550 2450
F 0 "#PWR0104" H 3550 2300 50  0001 C CNN
F 1 "-BATT" V 3550 2600 50  0000 L CNN
F 2 "" H 3550 2450 50  0001 C CNN
F 3 "" H 3550 2450 50  0001 C CNN
	1    3550 2450
	0    1    1    0   
$EndComp
Text GLabel 3600 2550 2    50   Input ~ 0
LED_D
$Comp
L power:+5V #PWR0103
U 1 1
P 3550 2650
F 0 "#PWR0103" H 3550 2500 50  0001 C CNN
F 1 "+5V" V 3550 2800 50  0000 L CNN
F 2 "" H 3550 2650 50  0001 C CNN
F 3 "" H 3550 2650 50  0001 C CNN
	1    3550 2650
	0    1    1    0   
$EndComp
$Comp
L power:GND #PWR0102
U 1 1
P 3550 2750
F 0 "#PWR0102" H 3550 2500 50  0001 C CNN
F 1 "GND" V 3550 2600 50  0000 R CNN
F 2 "" H 3550 2750 50  0001 C CNN
F 3 "" H 3550 2750 50  0001 C CNN
	1    3550 2750
	0    -1   -1   0   
$EndComp
Wire Wire Line
	3550 2750 3500 2750
Wire Wire Line
	3550 2650 3500 2650
Wire Wire Line
	3600 2550 3500 2550
Wire Wire Line
	3550 2450 3500 2450
Wire Wire Line
	3550 2350 3500 2350
$Comp
L power:+BATT #PWR0101
U 1 1
P 3550 2350
F 0 "#PWR0101" H 3550 2200 50  0001 C CNN
F 1 "+BATT" V 3550 2500 50  0000 L CNN
F 2 "" H 3550 2350 50  0001 C CNN
F 3 "" H 3550 2350 50  0001 C CNN
	1    3550 2350
	0    1    1    0   
$EndComp
$Comp
L Switch:SW_Push_SPDT SW2
U 1 1
P 3350 1800
F 0 "SW2" H 3350 1993 50  0000 C CNN
F 1 "SW_SLIDER" H 3350 1994 50  0001 C CNN
F 2 "Button_Switch_THT_Extra:DM1-XXXP-1" H 3350 1800 50  0001 C CNN
F 3 "~" H 3350 1800 50  0001 C CNN
	1    3350 1800
	1    0    0    -1  
$EndComp
NoConn ~ 2100 2550
NoConn ~ 2100 2450
$Comp
L Connector:USB_A J2
U 1 1
P 1800 2450
F 0 "J2" H 2000 2800 50  0000 R CNN
F 1 "USB_A" V 1550 2450 50  0000 C CNN
F 2 "Connector_USB:USB_A_Stewart_SS-52100-001_Horizontal" H 1950 2400 50  0001 C CNN
F 3 " ~" H 1950 2400 50  0001 C CNN
	1    1800 2450
	1    0    0    -1  
$EndComp
$Comp
L Switch:SW_SPST SW1
U 1 1
P 3350 1250
F 0 "SW1" H 3350 1393 50  0000 C CNN
F 1 "SW_USER" H 3350 1394 50  0001 C CNN
F 2 "Button_Switch_THT:SW_Tactile_SPST_Angled_PTS645Vx39-2LFS" H 3350 1250 50  0001 C CNN
F 3 "~" H 3350 1250 50  0001 C CNN
	1    3350 1250
	1    0    0    -1  
$EndComp
NoConn ~ 2150 1450
$Comp
L Connector:USB_B_Micro J1
U 1 1
P 1850 1250
F 0 "J1" H 2050 1600 50  0000 R CNN
F 1 "USB_B_Micro" V 1600 1250 50  0000 C CNN
F 2 "Connector_USB:USB_Micro-B_Molex-105017-0001" H 2000 1200 50  0001 C CNN
F 3 "~" H 2000 1200 50  0001 C CNN
	1    1850 1250
	1    0    0    -1  
$EndComp
$Comp
L Sensor_Motion_Extra:LSM303C U?
U 1 1
P 5700 4500
AR Path="/5DCF9B7F/5DD09CB3" Ref="U?"  Part="1" 
AR Path="/5DD09CB3" Ref="U8"  Part="1" 
F 0 "U8" H 6050 5000 50  0000 R CNN
F 1 "LSM303C" H 5700 4000 50  0000 C CNN
F 2 "Package_LGA:LGA-12_2x2mm_P0.5mm" H 5300 3800 50  0001 L CNN
F 3 "www.st.com/resource/en/datasheet/lsm303c.pdf" V 4950 4050 50  0001 C CNN
	1    5700 4500
	1    0    0    -1  
$EndComp
Wire Wire Line
	5200 4850 5150 4850
Wire Wire Line
	5150 4850 5150 4900
$Comp
L power:GND #PWR0141
U 1 1
P 5150 4900
F 0 "#PWR0141" H 5150 4650 50  0001 C CNN
F 1 "GND" H 5150 4750 50  0000 C CNN
F 2 "" H 5150 4900 50  0001 C CNN
F 3 "" H 5150 4900 50  0001 C CNN
	1    5150 4900
	1    0    0    -1  
$EndComp
Wire Wire Line
	6200 4150 6600 4150
Wire Wire Line
	6200 4250 6350 4250
Text Label 6700 4250 0    50   ~ 0
ACCEL_SDA
Text Label 6700 4150 0    50   ~ 0
ACCEL_SCL
Wire Wire Line
	6200 4450 6250 4450
Wire Wire Line
	6200 4550 6250 4550
$Comp
L power:+3.3V #PWR0142
U 1 1
P 6250 4450
F 0 "#PWR0142" H 6250 4300 50  0001 C CNN
F 1 "+3.3V" V 6250 4700 50  0000 C CNN
F 2 "" H 6250 4450 50  0001 C CNN
F 3 "" H 6250 4450 50  0001 C CNN
	1    6250 4450
	0    1    -1   0   
$EndComp
$Comp
L power:+3.3V #PWR0143
U 1 1
P 6250 4550
F 0 "#PWR0143" H 6250 4400 50  0001 C CNN
F 1 "+3.3V" V 6250 4800 50  0000 C CNN
F 2 "" H 6250 4550 50  0001 C CNN
F 3 "" H 6250 4550 50  0001 C CNN
	1    6250 4550
	0    1    -1   0   
$EndComp
$Comp
L Device:C_Small C?
U 1 1
P 4850 4550
AR Path="/5CDC44BE/5DD09CD3" Ref="C?"  Part="1" 
AR Path="/5DD09CD3" Ref="C15"  Part="1" 
AR Path="/5DCF9B7F/5DD09CD3" Ref="C?"  Part="1" 
F 0 "C15" V 4800 4500 50  0000 R CNN
F 1 "0.1uF" V 4800 4600 50  0000 L CNN
F 2 "Capacitor_SMD:C_0603_1608Metric" H 4850 4550 50  0001 C CNN
F 3 "~" H 4850 4550 50  0001 C CNN
	1    4850 4550
	0    1    1    0   
$EndComp
Wire Wire Line
	4950 4550 5200 4550
Wire Wire Line
	4750 4550 4650 4550
$Comp
L power:GND #PWR0144
U 1 1
P 4650 4550
F 0 "#PWR0144" H 4650 4300 50  0001 C CNN
F 1 "GND" V 4650 4350 50  0000 C CNN
F 2 "" H 4650 4550 50  0001 C CNN
F 3 "" H 4650 4550 50  0001 C CNN
	1    4650 4550
	0    1    1    0   
$EndComp
$Comp
L Device:C_Small C?
U 1 1
P 4850 4150
AR Path="/5CDC44BE/5DD09CF6" Ref="C?"  Part="1" 
AR Path="/5DD09CF6" Ref="C12"  Part="1" 
AR Path="/5DCF9B7F/5DD09CF6" Ref="C?"  Part="1" 
F 0 "C12" V 4800 4100 50  0000 R CNN
F 1 "0.1uF" V 4800 4200 50  0000 L CNN
F 2 "Capacitor_SMD:C_0603_1608Metric" H 4850 4150 50  0001 C CNN
F 3 "~" H 4850 4150 50  0001 C CNN
	1    4850 4150
	0    1    1    0   
$EndComp
Wire Wire Line
	4950 4150 5150 4150
Wire Wire Line
	4750 4150 4650 4150
$Comp
L power:GND #PWR0145
U 1 1
P 4650 4150
F 0 "#PWR0145" H 4650 3900 50  0001 C CNN
F 1 "GND" V 4650 3950 50  0000 C CNN
F 2 "" H 4650 4150 50  0001 C CNN
F 3 "" H 4650 4150 50  0001 C CNN
	1    4650 4150
	0    1    1    0   
$EndComp
Wire Wire Line
	4950 4250 5150 4250
Wire Wire Line
	5150 4250 5150 4150
Connection ~ 5150 4250
Wire Wire Line
	5150 4250 5200 4250
Connection ~ 5150 4150
Wire Wire Line
	5150 4150 5200 4150
Wire Wire Line
	5150 4150 5150 4100
$Comp
L power:+3.3V #PWR0147
U 1 1
P 5150 4100
F 0 "#PWR0147" H 5150 3950 50  0001 C CNN
F 1 "+3.3V" H 5150 4250 50  0000 C CNN
F 2 "" H 5150 4100 50  0001 C CNN
F 3 "" H 5150 4100 50  0001 C CNN
	1    5150 4100
	-1   0    0    -1  
$EndComp
$Comp
L Device:C_Small C?
U 1 1
P 4850 4250
AR Path="/5CDC44BE/5DD09D1E" Ref="C?"  Part="1" 
AR Path="/5DD09D1E" Ref="C14"  Part="1" 
AR Path="/5DCF9B7F/5DD09D1E" Ref="C?"  Part="1" 
F 0 "C14" V 4800 4200 50  0000 R CNN
F 1 "10uF" V 4800 4300 50  0000 L CNN
F 2 "Capacitor_SMD:C_0603_1608Metric" H 4850 4250 50  0001 C CNN
F 3 "~" H 4850 4250 50  0001 C CNN
	1    4850 4250
	0    1    1    0   
$EndComp
Wire Wire Line
	4750 4250 4650 4250
$Comp
L power:GND #PWR0148
U 1 1
P 4650 4250
F 0 "#PWR0148" H 4650 4000 50  0001 C CNN
F 1 "GND" V 4650 4050 50  0000 C CNN
F 2 "" H 4650 4250 50  0001 C CNN
F 3 "" H 4650 4250 50  0001 C CNN
	1    4650 4250
	0    1    1    0   
$EndComp
Text Label 9300 4050 0    50   ~ 0
ACCEL_SCL
Text Label 9300 3950 0    50   ~ 0
ACCEL_SDA
Text Notes 9750 2200 0    50   ~ 0
Verify with Atmel Start!
Wire Wire Line
	9250 2350 9300 2350
Wire Wire Line
	9250 2750 9300 2750
$Comp
L Memory_Flash_Extra:GD25Q32C U?
U 1 1
P 5700 2800
AR Path="/5DA7549A/5DAC0BF7" Ref="U?"  Part="1" 
AR Path="/5DAC0BF7" Ref="U7"  Part="1" 
F 0 "U7" H 6050 3200 50  0000 R CNN
F 1 "IS25LP128F" H 5700 2400 50  0000 C CNN
F 2 "Package_SON:WSON-8-1EP_6x5mm_P1.27mm_EP3.4x4mm" H 5700 2300 50  0001 C CNN
F 3 "" H 5700 2200 50  0001 C CNN
	1    5700 2800
	1    0    0    -1  
$EndComp
NoConn ~ 6200 4850
NoConn ~ 6200 4750
NoConn ~ 6200 4650
$Comp
L power:+3.3V #PWR0110
U 1 1
P 3450 6250
F 0 "#PWR0110" H 3450 6100 50  0001 C CNN
F 1 "+3.3V" H 3450 6400 50  0000 C CNN
F 2 "" H 3450 6250 50  0001 C CNN
F 3 "" H 3450 6250 50  0001 C CNN
	1    3450 6250
	1    0    0    -1  
$EndComp
$Comp
L power:+3.3V #PWR?
U 1 1
P 6350 3800
AR Path="/5DA7549A/5DB096AD" Ref="#PWR?"  Part="1" 
AR Path="/5DB096AD" Ref="#PWR01"  Part="1" 
F 0 "#PWR01" H 6350 3650 50  0001 C CNN
F 1 "+3.3V" H 6350 3950 50  0000 C CNN
F 2 "" H 6350 3800 50  0001 C CNN
F 3 "" H 6350 3800 50  0001 C CNN
	1    6350 3800
	1    0    0    -1  
$EndComp
Wire Wire Line
	6350 3850 6350 3800
$Comp
L Device:R_Small R?
U 1 1
P 6350 3950
AR Path="/5DA7549A/5DB096B8" Ref="R?"  Part="1" 
AR Path="/5DB096B8" Ref="R11"  Part="1" 
F 0 "R11" H 6291 3904 50  0000 R CNN
F 1 "4.7K" H 6291 3995 50  0000 R CNN
F 2 "Resistor_SMD:R_0603_1608Metric" H 6350 3950 50  0001 C CNN
F 3 "~" H 6350 3950 50  0001 C CNN
	1    6350 3950
	1    0    0    1   
$EndComp
Wire Wire Line
	6350 4250 6350 4050
Connection ~ 6350 4250
Wire Wire Line
	6350 4250 6700 4250
$Comp
L power:+3.3V #PWR?
U 1 1
P 6600 3800
AR Path="/5DA7549A/5DB42874" Ref="#PWR?"  Part="1" 
AR Path="/5DB42874" Ref="#PWR02"  Part="1" 
F 0 "#PWR02" H 6600 3650 50  0001 C CNN
F 1 "+3.3V" H 6600 3950 50  0000 C CNN
F 2 "" H 6600 3800 50  0001 C CNN
F 3 "" H 6600 3800 50  0001 C CNN
	1    6600 3800
	-1   0    0    -1  
$EndComp
Wire Wire Line
	6600 3850 6600 3800
$Comp
L Device:R_Small R?
U 1 1
P 6600 3950
AR Path="/5DA7549A/5DB4287F" Ref="R?"  Part="1" 
AR Path="/5DB4287F" Ref="R12"  Part="1" 
F 0 "R12" H 6541 3904 50  0000 R CNN
F 1 "4.7K" H 6541 3995 50  0000 R CNN
F 2 "Resistor_SMD:R_0603_1608Metric" H 6600 3950 50  0001 C CNN
F 3 "~" H 6600 3950 50  0001 C CNN
	1    6600 3950
	-1   0    0    1   
$EndComp
Wire Wire Line
	6600 4050 6600 4150
Connection ~ 6600 4150
Wire Wire Line
	6600 4150 6700 4150
$Comp
L Sensor_Audio:IM69D120 MK1
U 1 1
P 5750 1600
F 0 "MK1" H 6050 1850 50  0000 R CNN
F 1 "IM69D120" H 5800 1350 50  0000 L CNN
F 2 "Sensor_Audio:Infineon_PG-LLGA-5-1" H 6450 1300 50  0001 C CIN
F 3 "https://www.infineon.com/dgdl/Infineon-IM69D120-DS-v01_00-EN.pdf?fileId=5546d462602a9dc801607a0e41a01a2b" H 5750 1600 50  0001 C CNN
	1    5750 1600
	1    0    0    -1  
$EndComp
Wire Wire Line
	5750 1900 5750 1950
Wire Wire Line
	5750 1300 5750 1250
$Comp
L power:+3.3V #PWR03
U 1 1
P 5750 1250
F 0 "#PWR03" H 5750 1100 50  0001 C CNN
F 1 "+3.3V" H 5750 1400 50  0000 C CNN
F 2 "" H 5750 1250 50  0001 C CNN
F 3 "" H 5750 1250 50  0001 C CNN
	1    5750 1250
	1    0    0    -1  
$EndComp
$Comp
L power:GND #PWR04
U 1 1
P 5750 1950
F 0 "#PWR04" H 5750 1700 50  0001 C CNN
F 1 "GND" H 5750 1800 50  0000 C CNN
F 2 "" H 5750 1950 50  0001 C CNN
F 3 "" H 5750 1950 50  0001 C CNN
	1    5750 1950
	1    0    0    -1  
$EndComp
Wire Wire Line
	6150 1500 6200 1500
Wire Wire Line
	6150 1600 6200 1600
Wire Wire Line
	6150 1700 6200 1700
Text Label 6200 1700 0    50   ~ 0
I2S_DO
Text Label 6200 1600 0    50   ~ 0
I2S_SCK
$Comp
L power:+3.3V #PWR05
U 1 1
P 6200 1450
F 0 "#PWR05" H 6200 1300 50  0001 C CNN
F 1 "+3.3V" H 6200 1600 50  0000 C CNN
F 2 "" H 6200 1450 50  0001 C CNN
F 3 "" H 6200 1450 50  0001 C CNN
	1    6200 1450
	1    0    0    -1  
$EndComp
Wire Wire Line
	6200 1500 6200 1450
NoConn ~ 9300 2450
NoConn ~ 9300 2550
NoConn ~ 9300 2650
NoConn ~ 9300 2750
NoConn ~ 9300 2850
NoConn ~ 9300 3050
NoConn ~ 9300 3250
NoConn ~ 9300 3350
NoConn ~ 9300 3450
NoConn ~ 9300 4150
NoConn ~ 9300 4250
$EndSCHEMATC
